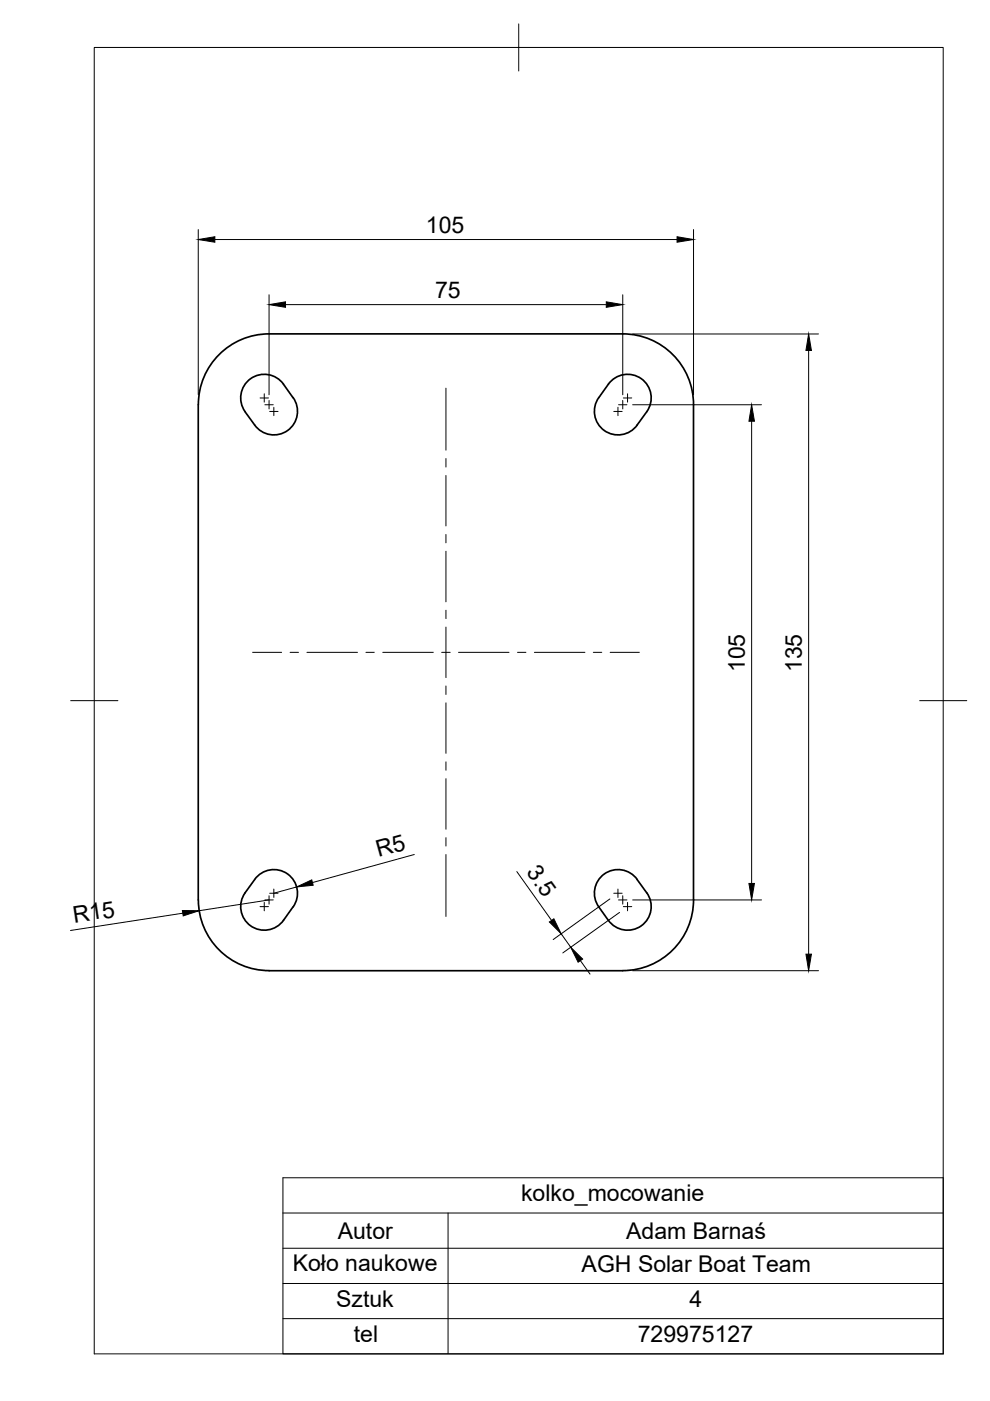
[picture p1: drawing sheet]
<svg xmlns="http://www.w3.org/2000/svg" width="210mm" height="297mm" viewBox="0 0 210 297" stroke-linecap="round" stroke-linejoin="round" font-family="sans-serif">
<!-- layer: Visible -->
<path d="M42 85.8v105M62.1 84.3a5 5 0 0 1-1.1 7 5 5 0 0 1-7-1.2l-2-2.8a5 5 0 0 1 1.1-7 5 5 0 0 1 7 1.2l2 2.8M127 84.3a5 5 0 0 0 1.1 7 5 5 0 0 0 7-1.2l2-2.8a5 5 0 0 0-1.1-7 5 5 0 0 0-7 1.2l-2 2.8M147 85.8v105M147 85.8a15 15 0 0 0-15-15h-75a15 15 0 0 0-14.9 15M42.1 190.8a15 15 0 0 0 15 15M51.9 189.3l2.1-2.8a5 5 0 0 1 7-1.2 5 5 0 0 1 1.1 7l-2 2.8M52 189.3a5 5 0 0 0 1.1 7 5 5 0 0 0 7-1.2M137.1 189.3a5 5 0 0 1-1.1 7 5 5 0 0 1-7-1.2M137.1 189.3l-2-2.8a5 5 0 0 0-7-1.2 5 5 0 0 0-1.1 7l2 2.8M147 190.8a15 15 0 0 1-15 15M57 205.8h75" fill="none" stroke="#000" stroke-width=".36"/>
<!-- layer: BORDER -->
<path d="M20 10.1h180v276.9h-180zM110 5.1v10M15 148.6h10M195 148.6h10" fill="none" stroke="#000" stroke-width=".21"/>
<!-- layer: Smart Centers -->
<g fill="none" stroke="#000" stroke-width=".21">
<path d="M55.1 84.4h1.8M56 83.5v1.8M56.2 85.8h1.7M57 84.9v1.8M57.2 87.2h1.7M58.1 86.3v1.8M94.6 82.3v13.1M94.6 97.2v1.8M130.1 87.2h1.8M131 86.3v1.8M131.1 85.8h1.8M132 84.9v1.8"/>
<path d="M132.2 84.4h1.7M133.1 83.5v1.8M94.6 100.8v10.7M94.6 113.3v1.8M94.6 116.9v10.7M53.6 138.3h6.1M61.5 138.3h1.8M65.1 138.3h10.7M77.6 138.3h1.8M81.2 138.3h10.7M93.6 138.3h1.8M94.6 129.4v1.8"/>
<path d="M94.6 133v10.7M97.2 138.3h10.7M109.7 138.3h1.8M113.3 138.3h10.7M125.8 138.3h1.8M129.4 138.3h6.2M94.6 145.4v1.8M94.6 149v10.7M94.6 161.5v1.8M94.6 165.1v10.7M94.6 177.6v1.8M55.1 192.2h1.8"/>
<path d="M56 191.3v1.8M56.2 190.8h1.7M57 189.9v1.8M57.2 189.4h1.7M58.1 188.5v1.8M94.6 181.2v13.1M130.1 189.4h1.8M131 188.5v1.8M131.1 190.8h1.8M132 189.9v1.8M132.2 192.2h1.7M133.1 191.3v1.8"/>
</g>
<!-- layer: FD_Dimensions -->
<g fill="none" stroke="#000" stroke-width=".21">
<path d="M42 48.7v35M45.6 50.8h98M147 48.7v35M57 62.5v21.2M60.5 64.6h68M132 62.5v21.2M134.1 70.8h39.4M171.4 74.3v128M134.1 85.8h27.4M159.4 89.3v98M38.8 193.6l-23.9 3.7M57 190.8l-14.8 2.3"/>
<path d="M62.9 188.1l-4.8 1.3M87.8 181.2l-21.5 5.9M109.6 184.8l7.3 10.3M119 198l2 2.8M129.3 190.6l-12 8.6M131.4 193.4l-12.1 8.6M134.1 190.8h27.4M123.1 203.7l2 2.8M134.1 205.8h39.4"/>
</g>
<path d="M42 50.8l3.6-.6v1.2zM143.6 50.2l3.4 .6-3.4 .6zM57 64.6l3.5-.6v1.2zM128.5 64l3.5 .6-3.5 .6zM171.4 70.8l.6 3.5h-1.1zM159.4 85.8l.6 3.5h-1.2zM38.7 193l3.5 .1-3.4 1.1zM62.9 188.1l3.2-1.6 .3 1.2zM116.5 195.5l.9-.7 1.6 3.2zM158.8 187.3h1.2l-.6 3.5zM121 200.8l2.5 2.5-.9 .7zM170.9 202.3h1.1l-.6 3.5z" fill="#000" stroke="#000" stroke-width=".21"/>
<!-- layer: Custom Tables -->
<path d="M60 249.7h140v37.3h-140zM60 257.2h140M95 257.2v29.8M60 264.7h140M60 272.1h140M60 279.6h140" fill="none" stroke="#000" stroke-width=".21"/>
<g font-size="4.9">
<text x="90.3" y="49.3">105</text>
<text x="92.3" y="63.1">75</text>
<text x="157.9" y="142.5" transform="rotate(-90 157.9 142.5)">105</text>
<text x="170" y="142.5" transform="rotate(-90 170 142.5)">135</text>
<text x="80.3" y="181.7" transform="rotate(-15 80.3 181.7)">R5</text>
<text x="111.5" y="184.9" transform="rotate(54 111.5 184.9)">3.5</text>
<text x="15.7" y="195.7" transform="rotate(-9 15.7 195.7)">R15</text>
<text x="110.5" y="254.7">kolko_mocowanie</text>
<text x="71.6" y="262.6">Autor</text>
<text x="132.8" y="262.6">Adam Barnaś</text>
<text x="62.1" y="269.5">Koło naukowe</text>
<text x="123.3" y="269.6">AGH Solar Boat Team</text>
<text x="71.3" y="277.1">Sztuk</text>
<text x="146.2" y="277">4</text>
<text x="75" y="284.5">tel</text>
<text x="135.2" y="284.5">729975127</text>
</g>
</svg>
